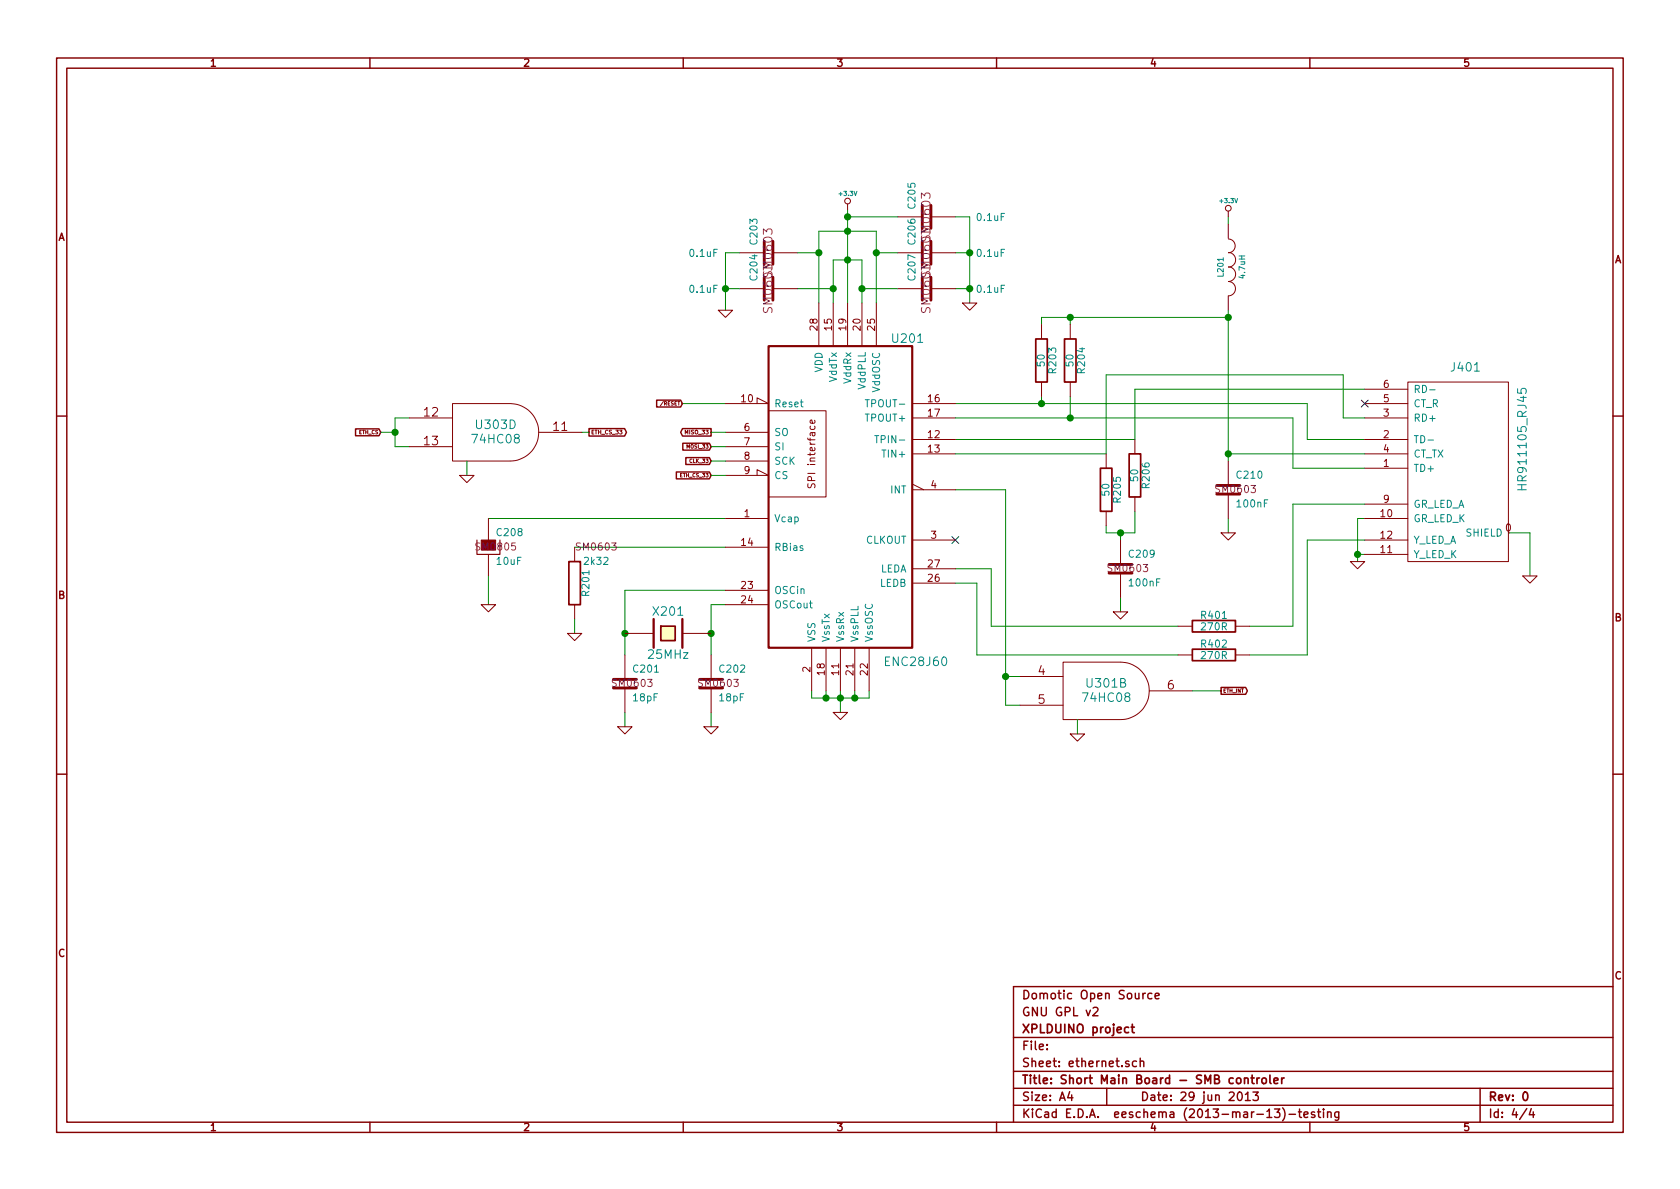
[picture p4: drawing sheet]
EESchema Schematic File Version 2  date sam. 29 juin 2013 18:28:46 CEST
LIBS:power
LIBS:device
LIBS:transistors
LIBS:conn
LIBS:linear
LIBS:regul
LIBS:74xx
LIBS:cmos4000
LIBS:adc-dac
LIBS:memory
LIBS:xilinx
LIBS:special
LIBS:microcontrollers
LIBS:dsp
LIBS:microchip
LIBS:analog_switches
LIBS:motorola
LIBS:texas
LIBS:intel
LIBS:audio
LIBS:interface
LIBS:digital-audio
LIBS:philips
LIBS:display
LIBS:cypress
LIBS:siliconi
LIBS:opto
LIBS:atmel
LIBS:contrib
LIBS:valves
LIBS:hr911105_rj45
LIBS:Small_connectors
LIBS:74hc08
LIBS:lm1117imp-3
LIBS:mp2562ds
LIBS:usd_conn
LIBS:74lvc1g126gw
LIBS:dual_self
LIBS:ALPS_SWITCHS
LIBS:max485
LIBS:1wire
LIBS:SMB-cache
EELAYER 27 0
EELAYER END
$Descr A4 11693 8268
encoding utf-8
Sheet 4 4
Title "Short Main Board - SMB controler"
Date "29 jun 2013"
Rev "0"
Comp "XPLDUINO project"
Comment1 "GNU GPL v2"
Comment2 "Domotic Open Source "
Comment3 ""
Comment4 ""
$EndDescr
Wire Wire Line
	10650 4000 10650 3700
Wire Wire Line
	10650 3700 10500 3700
Wire Wire Line
	8200 4550 6800 4550
Wire Wire Line
	6800 4550 6800 4050
Wire Wire Line
	8700 4350 9000 4350
Connection ~ 7000 4700
Wire Wire Line
	7100 4700 7000 4700
Connection ~ 7450 2200
Wire Wire Line
	7250 2250 7250 2200
Wire Wire Line
	7250 2200 8550 2200
Connection ~ 7250 2800
Wire Wire Line
	7250 2750 7250 2800
Wire Wire Line
	9500 3250 9000 3250
Wire Wire Line
	9000 3250 9000 2900
Wire Wire Line
	9000 2900 6650 2900
Wire Wire Line
	8550 1500 8550 1550
Wire Wire Line
	8550 3600 8550 3700
Wire Wire Line
	9500 2900 9350 2900
Wire Wire Line
	9350 2900 9350 2600
Wire Wire Line
	9350 2600 7700 2600
Wire Wire Line
	7700 2600 7700 3150
Wire Wire Line
	9500 3500 9000 3500
Wire Wire Line
	9000 3500 9000 4350
Wire Wire Line
	6900 3950 6900 4350
Wire Wire Line
	6900 3950 6650 3950
Connection ~ 9450 3850
Wire Wire Line
	9500 3850 9450 3850
Connection ~ 7800 3700
Wire Wire Line
	7800 3750 7800 3700
Wire Wire Line
	7700 3150 6650 3150
Wire Wire Line
	4750 2800 5050 2800
Wire Wire Line
	4000 3800 5050 3800
Wire Wire Line
	4000 4300 4000 4400
Wire Wire Line
	5050 2000 5150 2000
Connection ~ 6750 2000
Wire Wire Line
	6750 1750 6650 1750
Connection ~ 5800 2000
Wire Wire Line
	5550 2000 5800 2000
Connection ~ 5900 1500
Wire Wire Line
	6250 1500 5900 1500
Connection ~ 6000 2000
Wire Wire Line
	6250 2000 6000 2000
Wire Wire Line
	5800 2100 5800 1800
Wire Wire Line
	5800 1800 6000 1800
Wire Wire Line
	6100 2100 6100 1600
Connection ~ 5900 1600
Wire Wire Line
	4350 4950 4350 5050
Connection ~ 4350 4400
Wire Wire Line
	4350 4550 4350 4100
Wire Wire Line
	5050 4200 4950 4200
Connection ~ 5750 4850
Wire Wire Line
	5750 4800 5750 4850
Connection ~ 5950 4850
Wire Wire Line
	5950 4800 5950 4850
Wire Wire Line
	5850 4800 5850 4950
Wire Wire Line
	6050 4800 6050 4850
Connection ~ 5850 4850
Wire Wire Line
	5650 4800 5650 4850
Wire Wire Line
	5650 4850 6050 4850
Wire Wire Line
	4350 4100 5050 4100
Wire Wire Line
	4950 4200 4950 4550
Connection ~ 4950 4400
Wire Wire Line
	4950 4950 4950 5050
Wire Wire Line
	5900 1450 5900 2100
Connection ~ 5900 1800
Wire Wire Line
	6000 1800 6000 2100
Wire Wire Line
	6100 1600 5700 1600
Wire Wire Line
	5700 1600 5700 2100
Wire Wire Line
	6250 1750 6100 1750
Connection ~ 6100 1750
Wire Wire Line
	5550 1750 5700 1750
Connection ~ 5700 1750
Wire Wire Line
	6750 2000 6650 2000
Wire Wire Line
	6650 1500 6750 1500
Wire Wire Line
	6750 1500 6750 2100
Connection ~ 6750 1750
Wire Wire Line
	5150 1750 5050 1750
Wire Wire Line
	5050 1750 5050 2150
Connection ~ 5050 2000
Wire Wire Line
	3400 4000 3400 4200
Wire Wire Line
	3400 3600 5050 3600
Wire Wire Line
	6650 3050 7900 3050
Wire Wire Line
	7700 3650 7700 3700
Wire Wire Line
	7700 3700 7900 3700
Wire Wire Line
	7900 3700 7900 3550
Wire Wire Line
	7800 4150 7800 4250
Wire Wire Line
	9500 3600 9450 3600
Wire Wire Line
	9450 3600 9450 3900
Wire Wire Line
	6800 4050 6650 4050
Wire Wire Line
	9500 3750 9100 3750
Wire Wire Line
	7900 3050 7900 2700
Wire Wire Line
	7900 2700 9500 2700
Wire Wire Line
	9500 3150 8550 3150
Connection ~ 8550 3150
Wire Wire Line
	6650 2800 9100 2800
Wire Wire Line
	9100 2800 9100 3050
Wire Wire Line
	9100 3050 9500 3050
Wire Wire Line
	7450 2750 7450 2900
Connection ~ 7450 2900
Wire Wire Line
	7450 2200 7450 2250
Wire Wire Line
	8550 2150 8550 3200
Connection ~ 8550 2200
Wire Wire Line
	6650 3400 7000 3400
Wire Wire Line
	7000 3400 7000 4900
Wire Wire Line
	7000 4900 7100 4900
Wire Wire Line
	8300 4800 8500 4800
Wire Wire Line
	6900 4350 8200 4350
Wire Wire Line
	8700 4550 9100 4550
Wire Wire Line
	9100 4550 9100 3750
$Comp
L HR911105_RJ45 J401
U 1 1
P 10050 3200
F 0 "J401" H 10200 3850 60  0000 C CNN
F 1 "HR911105_RJ45" V 10600 3350 60  0000 C CNN
	1    10050 3200
	1    0    0    -1  
$EndComp
$Comp
L R R402
U 1 1
P 8450 4550
F 0 "R402" V 8530 4550 50  0000 C CNN
F 1 "270R" V 8450 4550 50  0000 C CNN
	1    8450 4550
	0    -1   -1   0   
$EndComp
$Comp
L R R401
U 1 1
P 8450 4350
F 0 "R401" V 8530 4350 50  0000 C CNN
F 1 "270R" V 8450 4350 50  0000 C CNN
	1    8450 4350
	0    -1   -1   0   
$EndComp
$Comp
L 74HC08 U301
U 2 1
P 7700 4800
F 0 "U301" H 7700 4850 60  0000 C CNN
F 1 "74HC08" H 7700 4750 60  0000 C CNN
	2    7700 4800
	1    0    0    -1  
$EndComp
$Comp
L R R204
U 1 1
P 7450 2500
F 0 "R204" V 7530 2500 50  0000 C CNN
F 1 "50" V 7450 2500 50  0000 C CNN
F 2 "SM0603" V 7550 2500 50  0001 C CNN
	1    7450 2500
	1    0    0    -1  
$EndComp
$Comp
L R R203
U 1 1
P 7250 2500
F 0 "R203" V 7330 2500 50  0000 C CNN
F 1 "50" V 7250 2500 50  0000 C CNN
F 2 "SM0603" V 7350 2500 50  0001 C CNN
	1    7250 2500
	1    0    0    -1  
$EndComp
$Comp
L INDUCTOR L201
U 1 1
P 8550 1850
F 0 "L201" V 8500 1850 40  0000 C CNN
F 1 "4.7uH" V 8650 1850 40  0000 C CNN
	1    8550 1850
	1    0    0    -1  
$EndComp
$Comp
L +3.3V #PWR088
U 1 1
P 8550 1500
F 0 "#PWR088" H 8550 1460 30  0001 C CNN
F 1 "+3.3V" H 8550 1610 30  0000 C CNN
	1    8550 1500
	1    0    0    -1  
$EndComp
$Comp
L GND #PWR089
U 1 1
P 8550 3700
F 0 "#PWR089" H 8550 3700 30  0001 C CNN
F 1 "GND" H 8550 3630 30  0001 C CNN
	1    8550 3700
	1    0    0    -1  
$EndComp
$Comp
L C C210
U 1 1
P 8550 3400
F 0 "C210" H 8600 3500 50  0000 L CNN
F 1 "100nF" H 8600 3300 50  0000 L CNN
F 2 "SM0603" H 8600 3400 50  0000 C CNN
	1    8550 3400
	1    0    0    -1  
$EndComp
$Comp
L GND #PWR090
U 1 1
P 9450 3900
F 0 "#PWR090" H 9450 3900 30  0001 C CNN
F 1 "GND" H 9450 3830 30  0001 C CNN
	1    9450 3900
	1    0    0    -1  
$EndComp
$Comp
L GND #PWR091
U 1 1
P 10650 4000
F 0 "#PWR091" H 10650 4000 30  0001 C CNN
F 1 "GND" H 10650 3930 30  0001 C CNN
	1    10650 4000
	1    0    0    -1  
$EndComp
$Comp
L GND #PWR092
U 1 1
P 7800 4250
F 0 "#PWR092" H 7800 4250 30  0001 C CNN
F 1 "GND" H 7800 4180 30  0001 C CNN
	1    7800 4250
	1    0    0    -1  
$EndComp
$Comp
L C C209
U 1 1
P 7800 3950
F 0 "C209" H 7850 4050 50  0000 L CNN
F 1 "100nF" H 7850 3850 50  0000 L CNN
F 2 "SM0603" H 7850 3950 50  0000 C CNN
	1    7800 3950
	1    0    0    -1  
$EndComp
$Comp
L R R206
U 1 1
P 7900 3300
F 0 "R206" V 7980 3300 50  0000 C CNN
F 1 "50" V 7900 3300 50  0000 C CNN
F 2 "SM0603" V 8000 3300 50  0001 C CNN
	1    7900 3300
	1    0    0    -1  
$EndComp
$Comp
L R R205
U 1 1
P 7700 3400
F 0 "R205" V 7780 3400 50  0000 C CNN
F 1 "50" V 7700 3400 50  0000 C CNN
F 2 "SM0603" V 7800 3400 50  0001 C CNN
	1    7700 3400
	1    0    0    -1  
$EndComp
Text GLabel 4750 2800 0    25   Input ~ 0
/RESET
Text GLabel 8500 4800 2    25   Output ~ 0
ETH_INT
Text GLabel 4950 3100 0    25   Input ~ 0
MOSI_33
Text GLabel 4950 3300 0    25   Input ~ 0
ETH_CS_33
Text GLabel 4950 3200 0    25   Input ~ 0
CLK_33
$Comp
L GND #PWR093
U 1 1
P 3400 4200
F 0 "#PWR093" H 3400 4200 30  0001 C CNN
F 1 "GND" H 3400 4130 30  0001 C CNN
	1    3400 4200
	1    0    0    -1  
$EndComp
$Comp
L GND #PWR094
U 1 1
P 4000 4400
F 0 "#PWR094" H 4000 4400 30  0001 C CNN
F 1 "GND" H 4000 4330 30  0001 C CNN
	1    4000 4400
	1    0    0    -1  
$EndComp
$Comp
L R R201
U 1 1
P 4000 4050
F 0 "R201" V 4080 4050 50  0000 C CNN
F 1 "2k32" H 4150 4200 50  0000 C CNN
F 2 "SM0603" H 4150 4300 50  0000 C CNN
	1    4000 4050
	1    0    0    -1  
$EndComp
$Comp
L CAPAPOL C208
U 1 1
P 3400 3800
F 0 "C208" H 3450 3900 50  0000 L CNN
F 1 "10uF" H 3450 3700 50  0000 L CNN
F 2 "SM0805" H 3450 3800 50  0000 C CNN
	1    3400 3800
	1    0    0    -1  
$EndComp
$Comp
L GND #PWR095
U 1 1
P 5050 2150
F 0 "#PWR095" H 5050 2150 30  0001 C CNN
F 1 "GND" H 5050 2080 30  0001 C CNN
	1    5050 2150
	1    0    0    -1  
$EndComp
$Comp
L GND #PWR096
U 1 1
P 6750 2100
F 0 "#PWR096" H 6750 2100 30  0001 C CNN
F 1 "GND" H 6750 2030 30  0001 C CNN
	1    6750 2100
	1    0    0    -1  
$EndComp
$Comp
L C C203
U 1 1
P 5350 1750
F 0 "C203" H 5400 1850 50  0000 L CNN
F 1 "0.1uF" V 5350 2100 50  0000 L CNN
F 2 "SM0603" H 5350 1750 60  0000 C CNN
	1    5350 1750
	0    -1   -1   0   
$EndComp
$Comp
L C C204
U 1 1
P 5350 2000
F 0 "C204" H 5400 2100 50  0000 L CNN
F 1 "0.1uF" V 5350 2350 50  0000 L CNN
F 2 "SM0603" H 5350 2000 60  0000 C CNN
	1    5350 2000
	0    -1   -1   0   
$EndComp
$Comp
L C C207
U 1 1
P 6450 2000
F 0 "C207" H 6500 2100 50  0000 L CNN
F 1 "0.1uF" V 6450 1450 50  0000 L CNN
F 2 "SM0603" H 6450 2000 60  0000 C CNN
	1    6450 2000
	0    -1   -1   0   
$EndComp
$Comp
L C C206
U 1 1
P 6450 1750
F 0 "C206" H 6500 1850 50  0000 L CNN
F 1 "0.1uF" V 6450 1200 50  0000 L CNN
F 2 "SM0603" H 6450 1750 60  0000 C CNN
	1    6450 1750
	0    -1   -1   0   
$EndComp
$Comp
L C C205
U 1 1
P 6450 1500
F 0 "C205" H 6500 1600 50  0000 L CNN
F 1 "0.1uF" V 6450 950 50  0000 L CNN
F 2 "SM0603" H 6450 1500 60  0000 C CNN
	1    6450 1500
	0    -1   -1   0   
$EndComp
$Comp
L +3.3V #PWR097
U 1 1
P 5900 1450
F 0 "#PWR097" H 5900 1410 30  0001 C CNN
F 1 "+3.3V" H 5900 1560 30  0000 C CNN
	1    5900 1450
	1    0    0    -1  
$EndComp
$Comp
L GND #PWR098
U 1 1
P 4350 5050
F 0 "#PWR098" H 4350 5050 30  0001 C CNN
F 1 "GND" H 4350 4980 30  0001 C CNN
	1    4350 5050
	1    0    0    -1  
$EndComp
$Comp
L GND #PWR099
U 1 1
P 4950 5050
F 0 "#PWR099" H 4950 5050 30  0001 C CNN
F 1 "GND" H 4950 4980 30  0001 C CNN
	1    4950 5050
	1    0    0    -1  
$EndComp
$Comp
L C C202
U 1 1
P 4950 4750
F 0 "C202" H 5000 4850 50  0000 L CNN
F 1 "18pF" H 5000 4650 50  0000 L CNN
F 2 "SM0603" H 5000 4750 50  0000 C CNN
	1    4950 4750
	1    0    0    -1  
$EndComp
$Comp
L C C201
U 1 1
P 4350 4750
F 0 "C201" H 4400 4850 50  0000 L CNN
F 1 "18pF" H 4400 4650 50  0000 L CNN
F 2 "SM0603" H 4400 4750 50  0000 C CNN
	1    4350 4750
	1    0    0    -1  
$EndComp
$Comp
L CRYSTAL X201
U 1 1
P 4650 4400
F 0 "X201" H 4650 4550 60  0000 C CNN
F 1 "25MHz" H 4650 4250 60  0000 C CNN
	1    4650 4400
	1    0    0    -1  
$EndComp
$Comp
L GND #PWR0100
U 1 1
P 5850 4950
F 0 "#PWR0100" H 5850 4950 30  0001 C CNN
F 1 "GND" H 5850 4880 30  0001 C CNN
	1    5850 4950
	1    0    0    -1  
$EndComp
$Comp
L ENC28J60 U201
U 1 1
P 5800 3500
F 0 "U201" H 6200 4650 60  0000 L CNN
F 1 "ENC28J60" H 6150 2400 60  0000 L CNN
	1    5800 3500
	1    0    0    -1  
$EndComp
NoConn ~ 9500 2800
Text GLabel 4950 3000 0    27   Output ~ 0
MISO_33
Wire Wire Line
	4950 3000 5050 3000
Wire Wire Line
	4950 3100 5050 3100
Wire Wire Line
	4950 3200 5050 3200
Wire Wire Line
	4950 3300 5050 3300
Text GLabel 4100 3000 2    27   Output ~ 0
ETH_CS_33
Wire Wire Line
	4050 3000 4100 3000
Text GLabel 2650 3000 0    25   Input ~ 0
ETH_CS
Wire Wire Line
	2650 3000 2750 3000
Wire Wire Line
	2750 2900 2750 3100
Wire Wire Line
	2750 2900 2850 2900
Wire Wire Line
	2750 3100 2850 3100
Connection ~ 2750 3000
$Comp
L 74HC08 U303
U 4 1
P 3450 3000
F 0 "U303" H 3450 3050 60  0000 C CNN
F 1 "74HC08" H 3450 2950 60  0000 C CNN
	4    3450 3000
	1    0    0    -1  
$EndComp
NoConn ~ 6650 3750
$Comp
L GND #PWR0101
U 1 1
P 3250 3300
F 0 "#PWR0101" H 3250 3300 30  0001 C CNN
F 1 "GND" H 3250 3230 30  0001 C CNN
	1    3250 3300
	1    0    0    -1  
$EndComp
Wire Wire Line
	3250 3300 3250 3200
$Comp
L GND #PWR0102
U 1 1
P 7500 5100
F 0 "#PWR0102" H 7500 5100 30  0001 C CNN
F 1 "GND" H 7500 5030 30  0001 C CNN
	1    7500 5100
	1    0    0    -1  
$EndComp
Wire Wire Line
	7500 5100 7500 5000
$EndSCHEMATC
